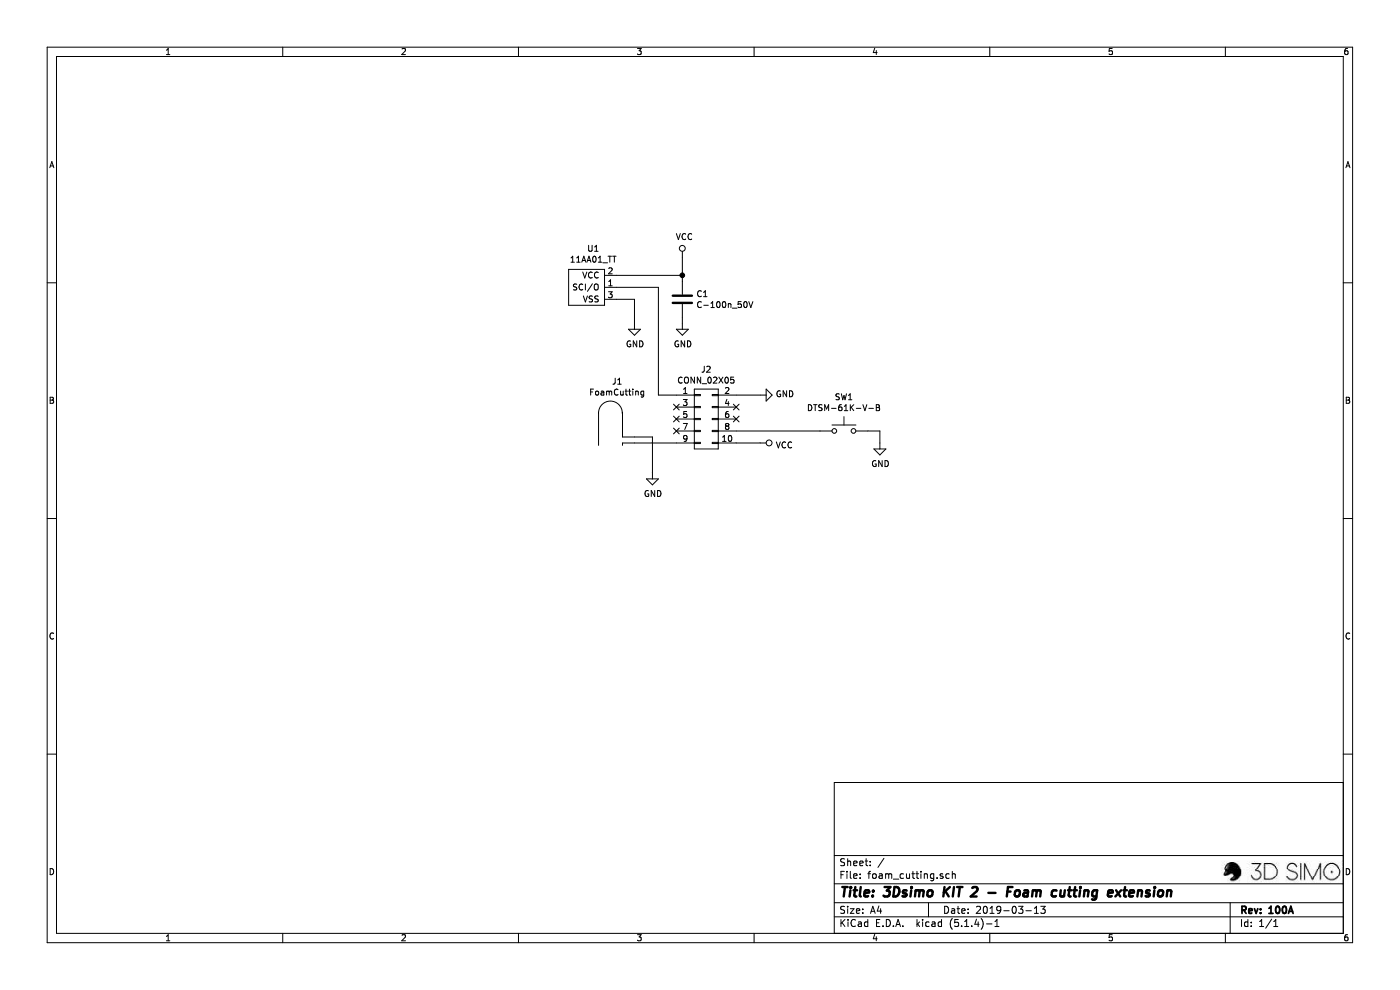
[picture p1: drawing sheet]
EESchema Schematic File Version 4
LIBS:foam_cutting-cache
EELAYER 30 0
EELAYER END
$Descr A4 11693 8268
encoding utf-8
Sheet 1 1
Title "3Dsimo KIT 2 - Foam cutting extension"
Date "2019-03-13"
Rev "100A"
Comp ""
Comment1 ""
Comment2 ""
Comment3 ""
Comment4 ""
$EndDescr
$Comp
L connectors:CONN_02X05 J2
U 1 1
P 5900 3500
F 0 "J2" H 5900 3915 50  0000 C CNN
F 1 "CONN_02X05" H 5900 3824 50  0000 C CNN
F 2 "Connectors:Header_for_PCB_edge_male_2x5_2.54mm" H 5900 2300 50  0001 C CNN
F 3 "" H 5900 2300 50  0001 C CNN
F 4 "1" H 6000 3850 60  0001 C CNN "V1"
F 5 "1" H 6000 3850 60  0001 C CNN "V2"
F 6 "1" H 6000 3850 60  0001 C CNN "V3"
F 7 "1" H 6000 3850 60  0001 C CNN "V4"
F 8 "1" H 6000 3850 60  0001 C CNN "V5"
F 9 "PN" H 6000 3850 60  0001 C CNN "PN"
	1    5900 3500
	1    0    0    -1  
$EndComp
NoConn ~ 5650 3400
NoConn ~ 5650 3500
NoConn ~ 5650 3600
NoConn ~ 6150 3500
NoConn ~ 6150 3400
$Comp
L IC:11AA01_TT U1
U 1 1
P 4900 2400
F 0 "U1" H 4844 2725 50  0000 C CNN
F 1 "11AA01_TT" H 4844 2634 50  0000 C CNN
F 2 "TO_SOT_Packages_SMD:SOT-23" H 4850 2450 50  0001 C CNN
F 3 "http://ww1.microchip.com/downloads/en/DeviceDoc/22067J.pdf" H 4850 2450 50  0001 C CNN
F 4 "1" H 5000 2300 50  0001 C CNN "V1"
F 5 "1" H 5000 2300 50  0001 C CNN "V2"
F 6 "1" H 5000 2300 50  0001 C CNN "V3"
F 7 "1" H 5000 2300 50  0001 C CNN "V4"
F 8 "1" H 5000 2300 50  0001 C CNN "V5"
F 9 "11AA010T-I/TT" H 5350 2300 50  0001 C CNN "PN"
	1    4900 2400
	-1   0    0    -1  
$EndComp
$Comp
L power:VCC #PWR06
U 1 1
P 6350 3700
F 0 "#PWR06" H 6350 3550 50  0001 C CNN
F 1 "VCC" V 6367 3828 50  0000 L CNN
F 2 "" H 6350 3700 50  0001 C CNN
F 3 "" H 6350 3700 50  0001 C CNN
	1    6350 3700
	0    1    1    0   
$EndComp
Wire Wire Line
	6150 3700 6350 3700
$Comp
L power:GND #PWR05
U 1 1
P 6350 3300
F 0 "#PWR05" H 6350 3050 50  0001 C CNN
F 1 "GND" V 6355 3172 50  0000 R CNN
F 2 "" H 6350 3300 50  0001 C CNN
F 3 "" H 6350 3300 50  0001 C CNN
	1    6350 3300
	0    -1   -1   0   
$EndComp
Wire Wire Line
	6150 3300 6350 3300
$Comp
L power:GND #PWR01
U 1 1
P 5450 3950
F 0 "#PWR01" H 5450 3700 50  0001 C CNN
F 1 "GND" H 5455 3777 50  0000 C CNN
F 2 "" H 5450 3950 50  0001 C CNN
F 3 "" H 5450 3950 50  0001 C CNN
	1    5450 3950
	1    0    0    -1  
$EndComp
$Comp
L sw:DTSM-61K-V-B SW1
U 1 1
P 7050 3600
F 0 "SW1" H 7050 3885 50  0000 C CNN
F 1 "DTSM-61K-V-B" H 7050 3794 50  0000 C CNN
F 2 "Button_Switch_SMD:SW_SPST_6x6mm_H4.3mm" H 7050 3800 50  0001 C CNN
F 3 "" H 7050 3800 50  0001 C CNN
F 4 "1" H 7000 3800 60  0001 C CNN "V1"
F 5 "1" H 7000 3800 60  0001 C CNN "V2"
F 6 "1" H 7000 3800 60  0001 C CNN "V3"
F 7 "1" H 7000 3800 60  0001 C CNN "V4"
F 8 "1" H 7000 3800 60  0001 C CNN "V5"
F 9 "DTSM-61K-V-B" H 7000 3900 60  0001 C CNN "PN"
	1    7050 3600
	1    0    0    -1  
$EndComp
Wire Wire Line
	6850 3600 6150 3600
$Comp
L power:GND #PWR07
U 1 1
P 7350 3700
F 0 "#PWR07" H 7350 3450 50  0001 C CNN
F 1 "GND" H 7355 3527 50  0000 C CNN
F 2 "" H 7350 3700 50  0001 C CNN
F 3 "" H 7350 3700 50  0001 C CNN
	1    7350 3700
	1    0    0    -1  
$EndComp
Wire Wire Line
	7250 3600 7350 3600
Wire Wire Line
	7350 3600 7350 3700
Wire Wire Line
	5650 3300 5500 3300
Wire Wire Line
	5500 3300 5500 2400
Wire Wire Line
	5500 2400 5150 2400
$Comp
L power:GND #PWR02
U 1 1
P 5300 2700
F 0 "#PWR02" H 5300 2450 50  0001 C CNN
F 1 "GND" H 5305 2527 50  0000 C CNN
F 2 "" H 5300 2700 50  0001 C CNN
F 3 "" H 5300 2700 50  0001 C CNN
	1    5300 2700
	1    0    0    -1  
$EndComp
Wire Wire Line
	5150 2500 5300 2500
Wire Wire Line
	5300 2500 5300 2700
$Comp
L power:VCC #PWR03
U 1 1
P 5700 2150
F 0 "#PWR03" H 5700 2000 50  0001 C CNN
F 1 "VCC" H 5717 2323 50  0000 C CNN
F 2 "" H 5700 2150 50  0001 C CNN
F 3 "" H 5700 2150 50  0001 C CNN
	1    5700 2150
	1    0    0    -1  
$EndComp
$Comp
L power:GND #PWR04
U 1 1
P 5700 2700
F 0 "#PWR04" H 5700 2450 50  0001 C CNN
F 1 "GND" H 5705 2527 50  0000 C CNN
F 2 "" H 5700 2700 50  0001 C CNN
F 3 "" H 5700 2700 50  0001 C CNN
	1    5700 2700
	1    0    0    -1  
$EndComp
Wire Wire Line
	5700 2700 5700 2650
Wire Wire Line
	5150 2300 5700 2300
Wire Wire Line
	5700 2300 5700 2350
Wire Wire Line
	5700 2150 5700 2300
Connection ~ 5700 2300
$Comp
L passive:C-100n_50V C1
U 1 1
P 5700 2500
F 0 "C1" H 5815 2546 50  0000 L CNN
F 1 "C-100n_50V" H 5815 2455 50  0000 L CNN
F 2 "passive:C_0603" H 5738 2350 50  0001 C CNN
F 3 "" H 5700 2500 50  0001 C CNN
F 4 "1" H 5800 2700 60  0001 C CNN "V1"
F 5 "1" H 5800 2700 60  0001 C CNN "V2"
F 6 "1" H 5800 2700 60  0001 C CNN "V3"
F 7 "1" H 5800 2700 60  0001 C CNN "V4"
F 8 "1" H 5800 2700 60  0001 C CNN "V5"
F 9 "C-100n/50V" H 5800 2700 60  0001 C CNN "PN"
	1    5700 2500
	1    0    0    -1  
$EndComp
$Comp
L others:FoamCutting J1
U 1 1
P 5250 3700
F 0 "J1" H 5156 4215 50  0000 C CNN
F 1 "FoamCutting" H 5156 4124 50  0000 C CNN
F 2 "others:FoamCutting_110x80mm" H 5150 3600 50  0001 C CNN
F 3 "" H 5250 3700 50  0001 C CNN
F 4 "1" H 5250 3900 50  0001 C CNN "V1"
F 5 "1" H 5250 3900 50  0001 C CNN "V2"
F 6 "1" H 5250 3900 50  0001 C CNN "V3"
F 7 "1" H 5250 3900 50  0001 C CNN "V4"
F 8 "1" H 5250 3900 50  0001 C CNN "V5"
F 9 "FoamCutting 110x80mm" H 5850 4300 50  0001 C CNN "PN"
	1    5250 3700
	1    0    0    -1  
$EndComp
Wire Wire Line
	5300 3650 5450 3650
Wire Wire Line
	5450 3650 5450 3950
Wire Wire Line
	5300 3700 5650 3700
$EndSCHEMATC
